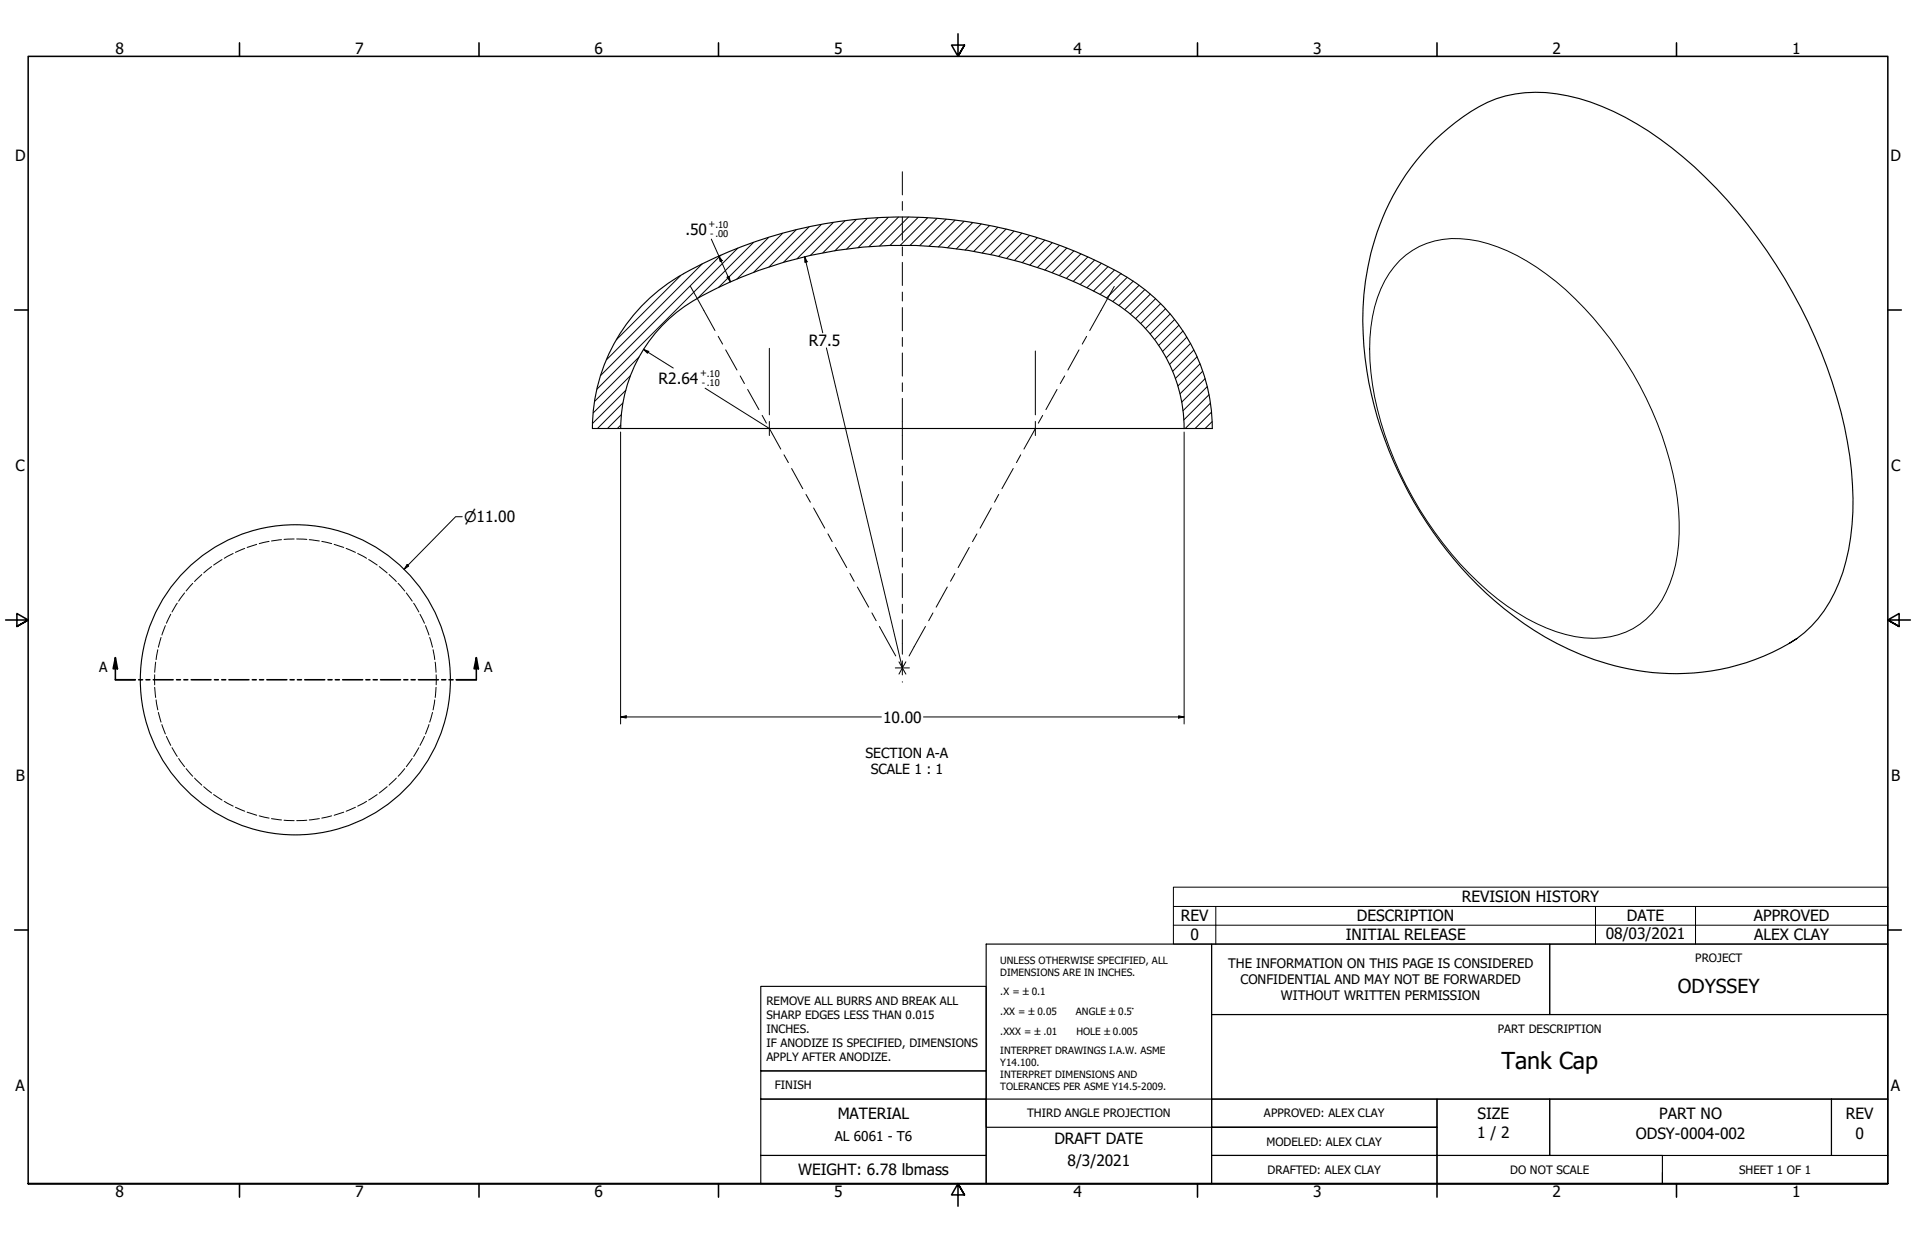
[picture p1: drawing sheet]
<svg xmlns="http://www.w3.org/2000/svg" width="864mm" height="559mm" viewBox="0 0 864 559" stroke-linecap="round" stroke-linejoin="round" font-family="sans-serif">
<!-- layer: Hatch (ANSI) -->
<g fill="none" stroke="#000" stroke-width=".45">
<path d="M381 100l-16 15M386 99l-15 15M391 98l-15 15M396 98l-14 14M400 98l-13 14M405 98l-13 13M409 98l-13 13M414 98l-13 13M418 98l-12 13M422 98l-12 13M426 99l-11 12M430 99l-11 12"/>
<path d="M435 100l-12 11M316 119l-43 43M325 115l-54 54M333 112l-64 63M340 109l-25 25M346 107l-22 22M353 105l-21 21M359 104l-19 19M365 102l-18 18M370 101l-17 17M376 100l-17 17M438 100l-11 12"/>
<path d="M442 101l-11 11M446 102l-11 11M450 102l-11 11M453 103l-10 11M457 104l-11 11M461 105l-11 11M464 106l-10 10M467 107l-10 10M471 108l-10 10M474 109l-10 10M478 111l-10 10M481 112l-10 10"/>
<path d="M484 113l-10 10M487 114l-10 10M490 116l-9 9M493 117l-9 10M496 119l-9 9M307 124l-29 29M499 120l-9 10M502 122l-9 9M505 123l-9 10M508 125l-9 9M511 127l-9 9M513 129l-9 9"/>
<path d="M516 130l-9 10M518 133l-9 9M521 135l-9 9M523 137l-9 9M525 139l-9 9M527 141l-9 9M529 144l-9 9M531 147l-9 9M533 149l-9 9M535 152l-9 9M537 155l-10 9M538 158l-9 9"/>
<path d="M282 176l-15 15M284 169l-17 17M288 161l-20 20M540 161l-10 10M541 164l-10 10M542 167l-10 10M543 171l-10 10M544 174l-11 11M545 178l-11 11M280 192l-2 1M280 187l-6 6M281 182l-12 11"/>
<path d="M546 182l-12 11M546 186l-7 7M546 190l-3 3"/>
</g>
<!-- layer: Hidden (ANSI) -->
<g fill="none" stroke="#000" stroke-width=".45">
<path d="M91 259l-3 3M95 255l-3 3M100 252l-4 3M105 249l-4 3M110 247l-4 2M116 245l-5 2M121 244l-4 1M127 243l-5 1M133 243h-5M134 243h4M139 243l5 1M145 244l4 1"/>
<path d="M151 245l4 2M156 247l4 2M161 249l4 3M166 252l4 3M171 255l3 3M175 259l4 3M77 277l-2 4M80 272l-2 4M83 267l-2 4M87 263l-3 3M179 263l3 3M183 267l3 4"/>
<path d="M186 272l3 4M189 277l2 4M70 298v5M71 293l-1 4M73 287l-2 5M75 282l-2 4M192 282l1 4M194 287l1 5M195 293l1 4M196 298l1 5M70 310v4M70 304v5"/>
<path d="M70 315l1 5M196 315l-1 5M197 310l-1 4M197 304v5M71 321l2 4M73 327l2 4M75 332l2 4M78 337l2 4M189 337l-3 4M191 332l-2 4M193 327l-1 4M195 321l-1 4"/>
<path d="M81 342l2 4M84 346l3 4M88 351l3 3M92 355l3 2M96 358l4 3M170 358l-4 3M174 355l-3 2M179 351l-4 3M182 346l-3 4M186 342l-3 4M101 361l4 2M106 364l4 2"/>
<path d="M111 366l5 1M117 368l4 1M122 369l5 1M128 370h5M138 370h-4M144 369l-5 1M149 368l-4 1M155 366l-4 1M160 364l-4 2M165 361l-4 2"/>
</g>
<!-- layer: Visible (ANSI) -->
<g fill="none" stroke="#000" stroke-width=".51">
<path d="M291 136a100 100 0 0 1 33-20 201 201 0 0 1 190 13 80 80 0 0 1 32 64h-279a80 80 0 0 1 24-57zM280 193a67 67 0 0 1 34-58 189 189 0 0 1 193 4 67 67 0 0 1 27 54M810 288l-4 2a59 59 0 0 0 27-42 156 156 0 0 0-10-83 225 225 0 0 0-75-102 101 101 0 0 0-56-21 58 58 0 0 0-39 16 111 111 0 0 0-39 92 172 172 0 0 0 88 140 107 107 0 0 0 104 0"/>
<circle cx="133" cy="306" r="70"/>
</g>
<!-- layer: Visible Narrow (ANSI) -->
<path d="M631 117a38 38 0 0 1 40-7 111 111 0 0 1 51 38 153 153 0 0 1 35 87 58 58 0 0 1-12 41 37 37 0 0 1-39 10 106 106 0 0 1-52-36 157 157 0 0 1-37-88 59 59 0 0 1 14-45z" fill="none" stroke="#000" stroke-width=".45"/>
<!-- layer: Section Line (ANSI) -->
<g fill="none" stroke="#000" stroke-width=".7">
<path d="M52 296l1 5h-2zM52 296v10h9M215 296l1 5h-2zM215 296v10h-9M62 306h2M66 306h2M69 306h9M80 306h1M83 306h2M86 306h9M97 306h1M100 306h2"/>
<path d="M103 306h9M114 306h2M117 306h2M120 306h9M131 306h2M134 306h2M137 306h9M148 306h2M151 306h2M154 306h9M165 306h2M168 306h2"/>
<path d="M172 306h9M182 306h2M185 306h2M189 306h9M199 306h2M202 306h2"/>
</g>
<g fill="#000">
<path d="M52 296l1 5h-2z" fill-rule="evenodd"/>
<path d="M215 296l1 5h-2z" fill-rule="evenodd"/>
</g>
<!-- layer: Border (ANSI) -->
<g fill="none" stroke="#000" stroke-width=".7">
<path d="M108 19v6M216 19v6M324 19v6M432 15v10l-3-5h6l-3 5 3-5M540 19v6M648 19v6M756 19v6M7 140h6M851 140h6M3 279h10l-5-3v6l5-3-5 3M861 279h-10l5-3v6l-5-3 5 3M7 419h6"/>
<path d="M851 419h6M13 533v-508h838v508h-838h838M108 533v6M216 533v6M324 533v6M435 538l-3-5 3 5h-6l3-5v11M540 533v6M648 533v6M756 533v6"/>
</g>
<!-- layer: Title (ANSI) -->
<g fill="none" stroke="#000" stroke-width=".51">
<path d="M444 425h102v108h-102zM546 425h152v32h-152zM698 425h153v32h-153zM343 444h101v39h-101zM546 457h305v38h-305zM343 483h101v12h-101zM343 495h101v26h-101zM444 495h102v13h-102zM546 495h102v13h-102h102v13h-102v12h102v-12h-102zM648 495h50v26h-50zM698 495h127v26h-127zM825 495h26v26h-26z"/>
<path d="M343 521h101v12h-101zM648 521h101v12h-101zM851 521v12h-102v-5"/>
</g>
<!-- layer: Symbol (ANSI) -->
<path d="M529 408v-8h322v8M529 417h322M548 408v17M719 408v17M764 408v17M851 408h-322v9M851 408v17h-322v-8" fill="none" stroke="#000" stroke-width=".45"/>
<!-- layer: Center Mark (ANSI) -->
<path d="M347 157v30M467 158v29M277 193h64M344 193h6M347 190v6M467 190v3h-4M470 193h-3v3M473 193h64M404 301h6" fill="none" stroke="#000" stroke-width=".45"/>
<!-- layer: Dimension (ANSI) -->
<g fill="none" stroke="#000" stroke-width=".45">
<path d="M321 108l8 19M324 115l2 2-1 1zM363 116l1 2h-1zM363 116l8 34M328 125h1v2zM290 157l2 1v1zM290 157l13 9M372 157l35 144M318 175l29 18M280 195v131M534 195v131M208 233h-3l-23 24"/>
<path d="M184 254v1l-2 2zM280 323h2v1zM280 323h117M416 323h118M531 323h3l-3 1z"/>
</g>
<g fill="#000">
<path d="M324 115l2 2-1 1z" fill-rule="evenodd"/>
<path d="M363 116l1 2h-1z" fill-rule="evenodd"/>
<path d="M328 125h1v2z" fill-rule="evenodd"/>
<path d="M290 157l2 1v1z" fill-rule="evenodd"/>
<path d="M184 254v1l-2 2z" fill-rule="evenodd"/>
<path d="M280 323h2v1z" fill-rule="evenodd"/>
<path d="M531 323h3l-3 1z" fill-rule="evenodd"/>
</g>
<!-- layer: Centerline (ANSI) -->
<g fill="none" stroke="#000" stroke-width=".45">
<path d="M407 77v11M407 91v4M407 98v10M407 111v4M407 118v11M311 129l11 20M407 132v4M407 139v10M502 129l-11 20M324 152l2 3M327 158l5 9M407 152v4"/>
<path d="M407 159v10M486 158l-5 9M490 152l-2 3M334 169l2 4M337 176l5 9M407 173v3M407 180v27M476 176l-5 9M480 169l-2 4M344 187l1 4M347 193l5 9M467 193l-5 9"/>
<path d="M470 187l-2 4M353 205l2 3M357 211l5 9M407 210v4M407 217v11M457 211l-5 9M460 205l-2 3M363 223l2 3M367 229l5 9M407 231v4M407 238v11M447 229l-5 9"/>
<path d="M450 223l-2 3M373 241l2 3M377 247l5 9M383 258l2 4M407 252v4M407 259v10M430 258l-2 4M437 247l-5 9M440 241l-2 3M386 265l6 9M393 276l2 4M407 272v4"/>
<path d="M407 279v16M420 276l-1 4M427 265l-5 9M396 282l8 14M405 298l2 3M407 298v6M408 298l-1 3M417 282l-7 14M407 301l-2 3M407 301l1 3M407 307h.1"/>
</g>
<text font-size="10.5" x="677" y="482">Tank Cap</text>
<text font-size="8.7" x="756" y="448">ODYSSEY</text>
<g font-size="7">
<text x="52" y="24">8</text>
<text x="160" y="24">7</text>
<text x="268" y="24">6</text>
<text x="376" y="24">5</text>
<text x="484" y="24">4</text>
<text x="592" y="24">3</text>
<text x="700" y="24">2</text>
<text x="808" y="24">1</text>
<text x="7" y="72">D</text>
<text x="852" y="72">D</text>
<text x="309" y="106">.50</text>
<text x="365" y="156">R7.5</text>
<text x="297" y="173">R2.64</text>
<text x="7" y="212">C</text>
<text x="852" y="212">C</text>
<text x="398" y="326">10.00</text>
<text x="7" y="352">B</text>
<text x="852" y="352">B</text>
<text x="659" y="407">REVISION HISTORY</text>
<text x="532" y="415">REV</text>
<text x="612" y="415">DESCRIPTION</text>
<text x="733" y="415">DATE</text>
<text x="791" y="415">APPROVED</text>
<text x="537" y="424">0</text>
<text x="607" y="424">INITIAL RELEASE</text>
<text x="724" y="423">08/03/2021</text>
<text x="791" y="424">ALEX CLAY</text>
<text x="7" y="491">A</text>
<text x="852" y="491">A</text>
<text x="378" y="504">MATERIAL</text>
<text x="666" y="504">SIZE</text>
<text x="748" y="504">PART NO</text>
<text x="832" y="504">REV</text>
<text x="475" y="516">DRAFT DATE</text>
<text x="666" y="513">1 / 2</text>
<text x="737" y="513">ODSY-0004-002</text>
<text x="836" y="513">0</text>
<text x="481" y="525">8/3/2021</text>
<text x="360" y="530">WEIGHT: 6.78 lbmass</text>
<text x="52" y="539">8</text>
<text x="160" y="539">7</text>
<text x="268" y="539">6</text>
<text x="376" y="539">5</text>
<text x="484" y="539">4</text>
<text x="592" y="539">3</text>
<text x="700" y="539">2</text>
<text x="808" y="539">1</text>
</g>
<text font-size="6.6" x="209" y="235">⌀11.00</text>
<g font-size="6.3">
<text x="45" y="303">A</text>
<text x="218" y="303">A</text>
<text x="390" y="341">SECTION A-A</text>
<text x="392" y="349">SCALE 1 : 1</text>
</g>
<text font-size="6.1" x="376" y="514">AL 6061 - T6</text>
<g font-size="5.9">
<text x="554" y="436">THE INFORMATION ON THIS PAGE IS CONSIDERED</text>
<text x="559" y="443">CONFIDENTIAL AND MAY NOT BE FORWARDED</text>
<text x="577" y="451">WITHOUT WRITTEN PERMISSION</text>
</g>
<g font-size="5.2">
<text x="764" y="434">PROJECT</text>
<text x="345" y="453">REMOVE ALL BURRS AND BREAK ALL</text>
<text x="345" y="459">SHARP EDGES LESS THAN 0.015</text>
<text x="345" y="465">INCHES.</text>
<text x="675" y="465">PART DESCRIPTION</text>
<text x="345" y="472">IF ANODIZE IS SPECIFIED, DIMENSIONS</text>
<text x="345" y="478">APPLY AFTER ANODIZE.</text>
<text x="349" y="491">FINISH</text>
<text x="463" y="504">THIRD ANGLE PROJECTION</text>
<text x="570" y="504">APPROVED: ALEX CLAY</text>
<text x="571" y="516">MODELED: ALEX CLAY</text>
<text x="571" y="529">DRAFTED: ALEX CLAY</text>
<text x="681" y="529">DO NOT SCALE</text>
<text x="784" y="529">SHEET 1 OF 1</text>
</g>
<g font-size="4.5">
<text x="451" y="435">UNLESS OTHERWISE SPECIFIED, ALL</text>
<text x="451" y="440">DIMENSIONS ARE IN INCHES.</text>
<text x="451" y="449">.X = ±0.1</text>
<text x="451" y="458">.XX = ±0.05</text>
<text x="485" y="458">ANGLE ±0.5°</text>
<text x="451" y="467">.XXX = ±.01</text>
<text x="485" y="467">HOLE ±0.005</text>
<text x="451" y="475">INTERPRET DRAWINGS I.A.W. ASME</text>
<text x="451" y="480">Y14.100.</text>
<text x="451" y="486">INTERPRET DIMENSIONS AND</text>
<text x="451" y="491">TOLERANCES PER ASME Y14.5-2009.</text>
</g>
<g font-size="4.2">
<text x="319" y="102">+.10</text>
<text x="320" y="107">- .00</text>
<text x="316" y="170">+.10</text>
<text x="316" y="174">- .10</text>
</g>
</svg>
